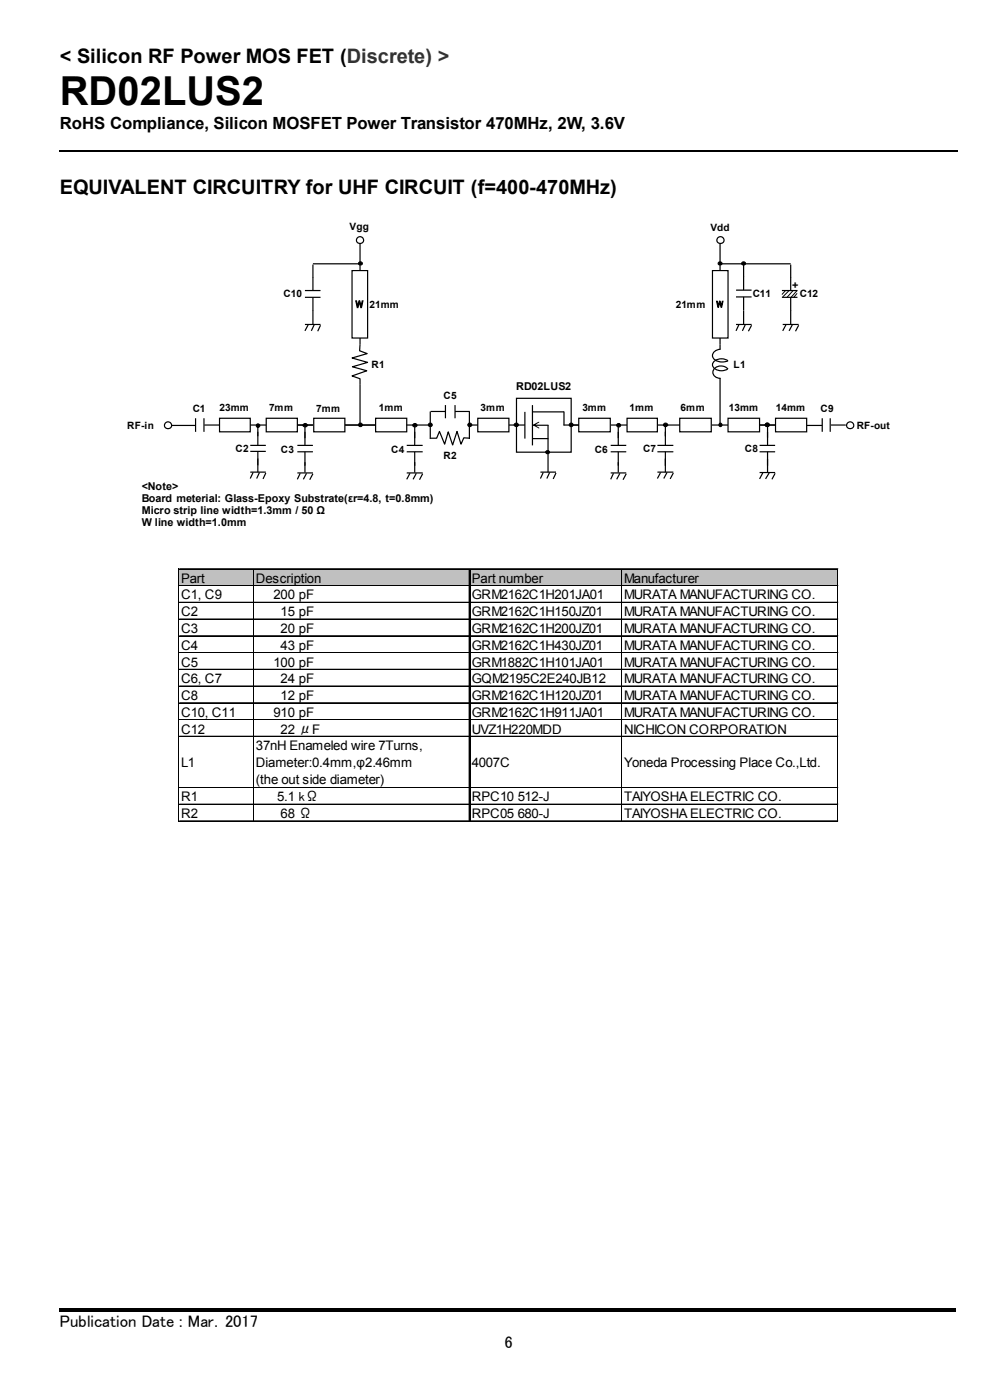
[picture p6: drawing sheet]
<svg xmlns="http://www.w3.org/2000/svg" width="210mm" height="297mm" viewBox="0 0 210 297" stroke-linecap="round" stroke-linejoin="round" font-family="sans-serif">
<path d="M12.7 277.6h190.1v.7h-190.1z" fill="#000"/>
<path d="M12.7 32.1h190.5" fill="none" stroke="#000" stroke-width=".42"/>
<circle cx="141.1" cy="90.1" r=".42" fill="#000"/>
<circle cx="141.1" cy="90.1" r=".42" fill="none" stroke="#000" stroke-width=".21"/>
<path d="M76.4 54.5l-.1 19.9 1.6 .6-3.2 .9 3.3 1-3.2 .9 3 .9-3.1 1.1 1.7 .5v9.9M36.4 90.3h5M41.5 88.7v2.9M43.3 88.7v2.9M43.3 90.2h3.2" fill="none" stroke="#000" stroke-width=".25"/>
<circle cx="76.4" cy="51" r=".75" fill="#fff"/>
<g fill="none" stroke="#000" stroke-width=".25">
<path d="M76.4 51.6v2.9M152.7 56h15M152.7 51.6v21.5M152.7 80.2v10M159.4 90.2h5"/>
<circle cx="76.4" cy="51" r=".75"/>
</g>
<circle cx="162.7" cy="90.1" r=".41" fill="#000"/>
<circle cx="162.7" cy="90.1" r=".41" fill="none" stroke="#000" stroke-width=".21"/>
<circle cx="35.6" cy="90.2" r=".73" fill="#fff"/>
<g fill="none" stroke="#000" stroke-width=".25">
<path d="M152.7 73.1v1.1M152.8 74.1a1.37 1.37 0 0 0-1.3 .6 1.37 1.37 0 0 0-.1 1.4 2.87 2.87 0 0 0 3 .4 2.36 2.36 0 0 0-3.2 .6 1.31 1.31 0 0 0 1.4 1.5h.8l.9-.3M154.4 78.3a1.85 1.85 0 0 0-3.2 .7 1.42 1.42 0 0 0 1.6 1.3"/>
<circle cx="35.6" cy="90.2" r=".73"/>
</g>
<path d="M74.7 57.4h3.3v14.3h-3.3z" fill="#fff"/>
<path d="M74.7 57.4h3.3v14.3h-3.3z" fill="none" stroke="#000" stroke-width=".25"/>
<path d="M151.1 57.4h3.3v14.3h-3.3z" fill="#fff"/>
<path d="M151.1 57.4h3.3v14.3h-3.3z" fill="none" stroke="#000" stroke-width=".25"/>
<path d="M164.5 88.7h6.6v2.9h-6.6z" fill="#fff"/>
<path d="M167.7 56.1v2.7M166 68.8h3.4M166.7 68.9l-.7 1.3M167.7 65.9v2.9M168.1 68.9l-.7 1.3M169.4 69l-.7 1.3M73 90.2h13.3M164.5 88.7h6.6v2.9h-6.6z" fill="none" stroke="#000" stroke-width=".25"/>
<circle cx="152.7" cy="55.9" r=".39" fill="#000"/>
<circle cx="152.7" cy="55.9" r=".39" fill="none" stroke="#000" stroke-width=".21"/>
<path d="M79.7 88.7h6.6v2.9h-6.6z" fill="#fff"/>
<g fill="none" stroke="#000" stroke-width=".25">
<path d="M66.4 56.1v5.5M66.4 56h10M167.7 58.8v2.8M64.7 61.6h3.3M64.7 63.1h3.3M64.7 68.8h3.3M65.4 68.9l-.7 1.3M66.4 63.1v5.7M66.6 68.9l-.6 1.3M68 69l-.6 1.3M165.9 61.6h3.3M165.9 63.1h3.3"/>
<path d="M167.7 63.1v2.9M79.7 88.7h6.6v2.9h-6.6z"/>
</g>
<path d="M166.6 61.6l-.7 .9M167.4 61.6l-1.4 1.4M168.2 61.6l-1.3 1.6M169.1 61.6l-1.4 1.6M169.1 62.2l-.8 1" fill="none" stroke="#000" stroke-width=".21"/>
<g fill="#fff">
<path d="M29.7 101.5h62.9v10.9h-62.9z"/>
<path d="M46.6 88.7h6.5v2.9h-6.5z"/>
</g>
<path d="M46.6 88.7h6.5v2.9h-6.5zM53.1 90.2h3.5M53.1 94.5h3.3M53.1 95.8h3.3M54.7 90.2v4.3M54.7 95.8v4.4M53.1 100.2h3.3M53.7 100.2l-.6 1.3M55 100.2l-.6 1.3M56.4 100.3l-.6 1.3" fill="none" stroke="#000" stroke-width=".25"/>
<circle cx="54.7" cy="90.3" r=".38" fill="#000"/>
<circle cx="54.7" cy="90.3" r=".38" fill="none" stroke="#000" stroke-width=".21"/>
<path d="M101.3 88.7h6.6v2.9h-6.6z" fill="#fff"/>
<g fill="none" stroke="#000" stroke-width=".25">
<path d="M86.3 90.2h5M101.3 88.7h6.6v2.9h-6.6zM107.9 90.2h3.4M109.6 84.5h11.6v11.4h-11.6zM111.3 87.4v5.6M112.9 85.9v8.6M112.9 87.4h6.7M112.9 93h3.4M116.2 90.2v10M119.5 90.2h3.4M119.6 87.3v3M114.6 100.2h3.3"/>
<path d="M115.2 100.2l-.6 1.3M116.6 100.2l-.6 1.3M117.9 100.3l-.6 1.3"/>
</g>
<path d="M113.2 90.1h3.1v.2h-3.1zM112.9 90.2l1.5-.7-1.1 .8v-.2l1.1 .6-.1 .2z" fill="#000"/>
<g fill="#000">
<circle cx="109.5" cy="90.1" r=".43"/>
<circle cx="116.1" cy="95.9" r=".39"/>
<circle cx="121.1" cy="90.1" r=".41"/>
</g>
<g fill="none" stroke="#000" stroke-width=".21">
<circle cx="109.5" cy="90.1" r=".43"/>
<circle cx="116.1" cy="95.9" r=".39"/>
<circle cx="121.1" cy="90.1" r=".41"/>
</g>
<path d="M154.4 88.7h6.7v2.9h-6.7z" fill="#fff"/>
<path d="M121.2 90.2h33.2M154.4 88.7h6.7v2.9h-6.7zM161.1 90.2h3.3M161.1 94.5h3.3M161.1 95.8h3.3M162.8 90.5v4M162.8 95.8v4.4M161.1 100.2h3.3M161.8 100.3l-.7 1.3M163.2 100.3l-.8 1.3M164.4 100.4l-.7 1.3" fill="none" stroke="#000" stroke-width=".25"/>
<circle cx="162.7" cy="90.1" r=".43" fill="#000"/>
<circle cx="162.7" cy="90.1" r=".43" fill="none" stroke="#000" stroke-width=".21"/>
<circle cx="152.8" cy="51" r=".75" fill="#fff"/>
<g fill="none" stroke="#000" stroke-width=".25">
<path d="M157.7 56v5.6M156.1 61.6h3.3M156.1 63h3.3M156.1 68.8h3.3M156.7 68.9l-.6 1.3M157.7 63v5.8M158.1 68.9l-.6 1.3M159.4 69l-.7 1.3M63.1 90.2h16.7M171.1 90.3h3.3M174.4 88.7v2.9M176.1 88.7v2.9"/>
<path d="M176.3 90.2h3.1"/>
<circle cx="152.8" cy="51" r=".75"/>
</g>
<circle cx="180.3" cy="90.2" r=".73" fill="#fff"/>
<g fill="none" stroke="#000" stroke-width=".25">
<path d="M131.1 98v2.2M129.5 100.3h3.3M130.1 100.4l-.6 1.3M131.5 100.4l-.7 1.3M132.8 100.5l-.6 1.3"/>
<circle cx="180.3" cy="90.2" r=".73"/>
</g>
<g fill="#000">
<circle cx="76.4" cy="55.9" r=".39"/>
<circle cx="157.7" cy="55.9" r=".39"/>
<circle cx="76.4" cy="90.1" r=".41"/>
<circle cx="131.2" cy="90.2" r=".41"/>
</g>
<g fill="none" stroke="#000" stroke-width=".21">
<circle cx="76.4" cy="55.9" r=".39"/>
<circle cx="157.7" cy="55.9" r=".39"/>
<circle cx="76.4" cy="90.1" r=".41"/>
<circle cx="131.2" cy="90.2" r=".41"/>
</g>
<path d="M133 88.7h6.4v2.9h-6.4z" fill="#fff"/>
<g fill="none" stroke="#000" stroke-width=".25">
<path d="M129.5 94.5h3.3M129.5 95.8h3.3M131.1 90.6v3.9M131.1 95.8v3M133 88.7h6.4v2.9h-6.4zM139.4 94.5h3.4M139.4 95.8h3.4M141.1 90.2v4.3M141.1 95.8v4.4M139.4 100.2h3.4M140.1 100.2l-.7 1.3M141.5 100.2l-.7 1.3"/>
<path d="M142.8 100.3l-.6 1.3"/>
</g>
<circle cx="152.8" cy="90.1" r=".36" fill="#000"/>
<circle cx="152.8" cy="90.1" r=".36" fill="none" stroke="#000" stroke-width=".21"/>
<path d="M144.2 88.7h6.7v2.9h-6.7z" fill="#fff"/>
<path d="M144.2 88.7h6.7v2.9h-6.7z" fill="none" stroke="#000" stroke-width=".25"/>
<path d="M122.8 88.7h6.7v2.9h-6.7z" fill="#fff"/>
<path d="M86.3 94.5h3.4M86.3 95.8h3.4M88 90.6v3.9M88 95.8v4.4M122.8 88.7h6.7v2.9h-6.7zM86.3 100.3h3.4M87 100.4l-.7 1.3M88.3 100.4l-.7 1.3M89.7 100.5l-.7 1.3" fill="none" stroke="#000" stroke-width=".25"/>
<circle cx="88" cy="90.2" r=".42" fill="#000"/>
<circle cx="88" cy="90.2" r=".42" fill="none" stroke="#000" stroke-width=".21"/>
<path d="M56.5 88.7h6.6v2.9h-6.6z" fill="#fff"/>
<path d="M56.5 88.7h6.6v2.9h-6.6z" fill="none" stroke="#000" stroke-width=".25"/>
<path d="M66.5 88.7h6.7v2.9h-6.7z" fill="#fff"/>
<g fill="none" stroke="#000" stroke-width=".25">
<path d="M63.1 90.2h3.3M63.1 94.5h3.3M63.1 95.8h3.3M64.7 90.6v3.9M64.7 95.8v4.4M66.5 88.7h6.7v2.9h-6.7zM91.3 87.3v5.8M91.4 93h1.2l.6-1.5 1.1 2.7 .8-2.6 .9 2.8 .9-2.9 .9 2.7 .6-1.3 1.3 .1M91.4 87.3h3.1M94.5 85.9v2.8M96.5 87.3h3.2M96.5 85.9v2.8"/>
<path d="M99.5 90.2h1.8M99.6 87.3v5.8M63.1 100.3h3.3M63.7 100.4l-.6 1.3M65 100.4l-.7 1.3M66.4 100.5l-.7 1.3"/>
</g>
<g fill="#000">
<circle cx="64.7" cy="90.2" r=".43"/>
<circle cx="91.3" cy="90.1" r=".41"/>
<circle cx="99.6" cy="90.1" r=".41"/>
</g>
<g fill="none" stroke="#000" stroke-width=".21">
<circle cx="64.7" cy="90.2" r=".43"/>
<circle cx="91.3" cy="90.1" r=".41"/>
<circle cx="99.6" cy="90.1" r=".41"/>
</g>
<path d="M38 120.8h139.8v3.6h-139.8z" fill="#c0c0c0"/>
<g fill="none" stroke="#000" stroke-width=".21">
<path d="M37.8 120.6v53.7M37.9 120.6v53.7M38 120.7h139.8M38 124.3h139.8M38 127.8h139.8M38 131.4h139.8M38 135h139.8M38 138.5h139.8M38 120.6h139.8M38 124.2h139.8M38 131.3h139.8M38 134.9h139.8"/>
<path d="M38 138.4h139.8M53.7 120.8v53.5M53.8 120.8v53.5M99.5 120.8v53.5M131.8 120.8v53.5M131.9 120.8v53.5M177.6 120.8v53.5M177.7 120.8v53.5M38 142.1h139.8M38 145.6h139.8M38 149.2h139.8M38 152.7h139.8"/>
<path d="M38 156.3h139.8M38 142h139.8M38 145.5h139.8M38 149.1h139.8M38 152.6h139.8M38 156.2h139.8M38 167.1h139.8M38 170.7h139.8M38 174.2h139.8M38 167h139.8M38 170.6h139.8M38 174.1h139.8"/>
</g>
<path d="M99.6 120.8v53.5" fill="none" stroke="#000" stroke-width=".25"/>
<text font-size="8.5" x="12.7" y="22.2">RD02LUS2</text>
<g font-size="4.2">
<text x="12.7" y="13.4">&lt; Silicon RF Power MOS FET (Discrete) &gt;</text>
<text x="12.7" y="41.1">EQUIVALENT CIRCUITRY for UHF CIRCUIT (f=400-470MHz)</text>
</g>
<g font-size="3.6">
<text x="12.7" y="27.3">RoHS Compliance, Silicon MOSFET Power Transistor 470MHz, 2W, 3.6V</text>
<text x="12.7" y="281.4">Publication Date : Mar．2017</text>
<text x="107" y="286">6</text>
</g>
<g font-size="2.8">
<text x="38.4" y="123.6">Part</text>
<text x="54.3" y="123.6">Description</text>
<text x="100.1" y="123.6">Part number</text>
<text x="132.4" y="123.6">Manufacturer</text>
<text x="38.4" y="127.2">C1, C9</text>
<text x="38.4" y="130.7">C2</text>
<text x="58" y="127.2">200 pF</text>
<text x="59.5" y="130.7">15 pF</text>
<text x="100.1" y="127.2">GRM2162C1H201JA01</text>
<text x="100.1" y="130.7">GRM2162C1H150JZ01</text>
<text x="132.4" y="127.2">MURATA MANUFACTURING CO.</text>
<text x="132.4" y="130.7">MURATA MANUFACTURING CO.</text>
<text x="38.4" y="134.3">C3</text>
<text x="38.4" y="137.8">C4</text>
<text x="59.5" y="134.3">20 pF</text>
<text x="59.5" y="137.8">43 pF</text>
<text x="100.1" y="134.3">GRM2162C1H200JZ01</text>
<text x="100.1" y="137.8">GRM2162C1H430JZ01</text>
<text x="132.4" y="134.3">MURATA MANUFACTURING CO.</text>
<text x="132.4" y="137.8">MURATA MANUFACTURING CO.</text>
<text x="38.4" y="141.4">C5</text>
<text x="58" y="141.4">100 pF</text>
<text x="100.1" y="141.4">GRM1882C1H101JA01</text>
<text x="132.4" y="141.4">MURATA MANUFACTURING CO.</text>
<text x="38.4" y="144.9">C6, C7</text>
<text x="38.4" y="148.5">C8</text>
<text x="59.5" y="144.9">24 pF</text>
<text x="59.5" y="148.5">12 pF</text>
<text x="100.1" y="144.9">GQM2195C2E240JB12</text>
<text x="100.1" y="148.5">GRM2162C1H120JZ01</text>
<text x="132.4" y="144.9">MURATA MANUFACTURING CO.</text>
<text x="132.4" y="148.5">MURATA MANUFACTURING CO.</text>
<text x="38.4" y="152.1">C10, C11</text>
<text x="38.4" y="155.6">C12</text>
<text x="58" y="152.1">910 pF</text>
<text x="59.5" y="155.6">22 μF</text>
<text x="100.1" y="152.1">GRM2162C1H911JA01</text>
<text x="100.1" y="155.6">UVZ1H220MDD</text>
<text x="132.4" y="152.1">MURATA MANUFACTURING CO.</text>
<text x="132.4" y="155.6">NICHICON CORPORATION</text>
<text x="54.3" y="159.2">37nH Enameled wire 7Turns,</text>
<text x="38.4" y="162.7">L1</text>
<text x="54.3" y="162.7">Diameter:0.4mm,φ2.46mm</text>
<text x="54.3" y="166.3">(the out side diameter)</text>
<text x="100.1" y="162.7">4007C</text>
<text x="132.4" y="162.7">Yoneda Processing Place Co.,Ltd.</text>
<text x="38.4" y="170">R1</text>
<text x="38.4" y="173.6">R2</text>
<text x="58.8" y="170">5.1 kΩ</text>
<text x="59.5" y="173.6">68 Ω</text>
<text x="100.1" y="170">RPC10</text>
<text x="100.1" y="173.6">RPC05</text>
<text x="109.8" y="170">512-J</text>
<text x="109.8" y="173.6">680-J</text>
<text x="132.4" y="170">TAIYOSHA ELECTRIC CO.</text>
<text x="132.4" y="173.6">TAIYOSHA ELECTRIC CO.</text>
</g>
<g font-size="2.3">
<text x="168.1" y="61.2">+</text>
<text x="109.5" y="82.6">RD02LUS2</text>
<text x="30.1" y="103.9">&lt;Note&gt;</text>
<text x="30.1" y="106.4">Board meterial: Glass-Epoxy Substrate(εr=4.8, t=0.8mm)</text>
<text x="30.1" y="109.1">Micro strip line width=1.3mm / 50 Ω</text>
<text x="30.1" y="111.5">W line width=1.0mm</text>
</g>
<g font-size="2.1">
<text x="74.2" y="48.9">Vgg</text>
<text x="150.7" y="48.9">Vdd</text>
<text x="60.1" y="63.1">C10</text>
<text x="75.4" y="65.3">W</text>
<text x="78.4" y="65.3">21mm</text>
<text x="143.3" y="65.3">21mm</text>
<text x="159.7" y="63">C11</text>
<text x="169.7" y="63.1">C12</text>
<text x="155.6" y="78">L1</text>
<text x="78.8" y="78.1">R1</text>
<text x="40.9" y="87.5">C1</text>
<text x="46.6" y="87.3">23mm</text>
<text x="57.1" y="87.2">7mm</text>
<text x="67.1" y="87.4">7mm</text>
<text x="80.3" y="87.2">1mm</text>
<text x="94.1" y="84.6">C5</text>
<text x="101.9" y="87.2">3mm</text>
<text x="123.5" y="87.2">3mm</text>
<text x="133.5" y="87.2">1mm</text>
<text x="144.4" y="87.2">6mm</text>
<text x="154.6" y="87.2">13mm</text>
<text x="164.6" y="87.3">14mm</text>
<text x="174.1" y="87.5">C9</text>
<text x="27" y="91">RF-in</text>
<text x="50" y="95.9">C2</text>
<text x="136.4" y="95.9">C7</text>
<text x="158" y="95.9">C8</text>
<text x="181.8" y="91">RF-out</text>
<text x="59.6" y="96.1">C3</text>
<text x="83" y="96.1">C4</text>
<text x="94.1" y="97.5">R2</text>
<text x="126.2" y="96.1">C6</text>
</g>
<text font-size="1.9" x="152" y="65.2">W</text>
</svg>
